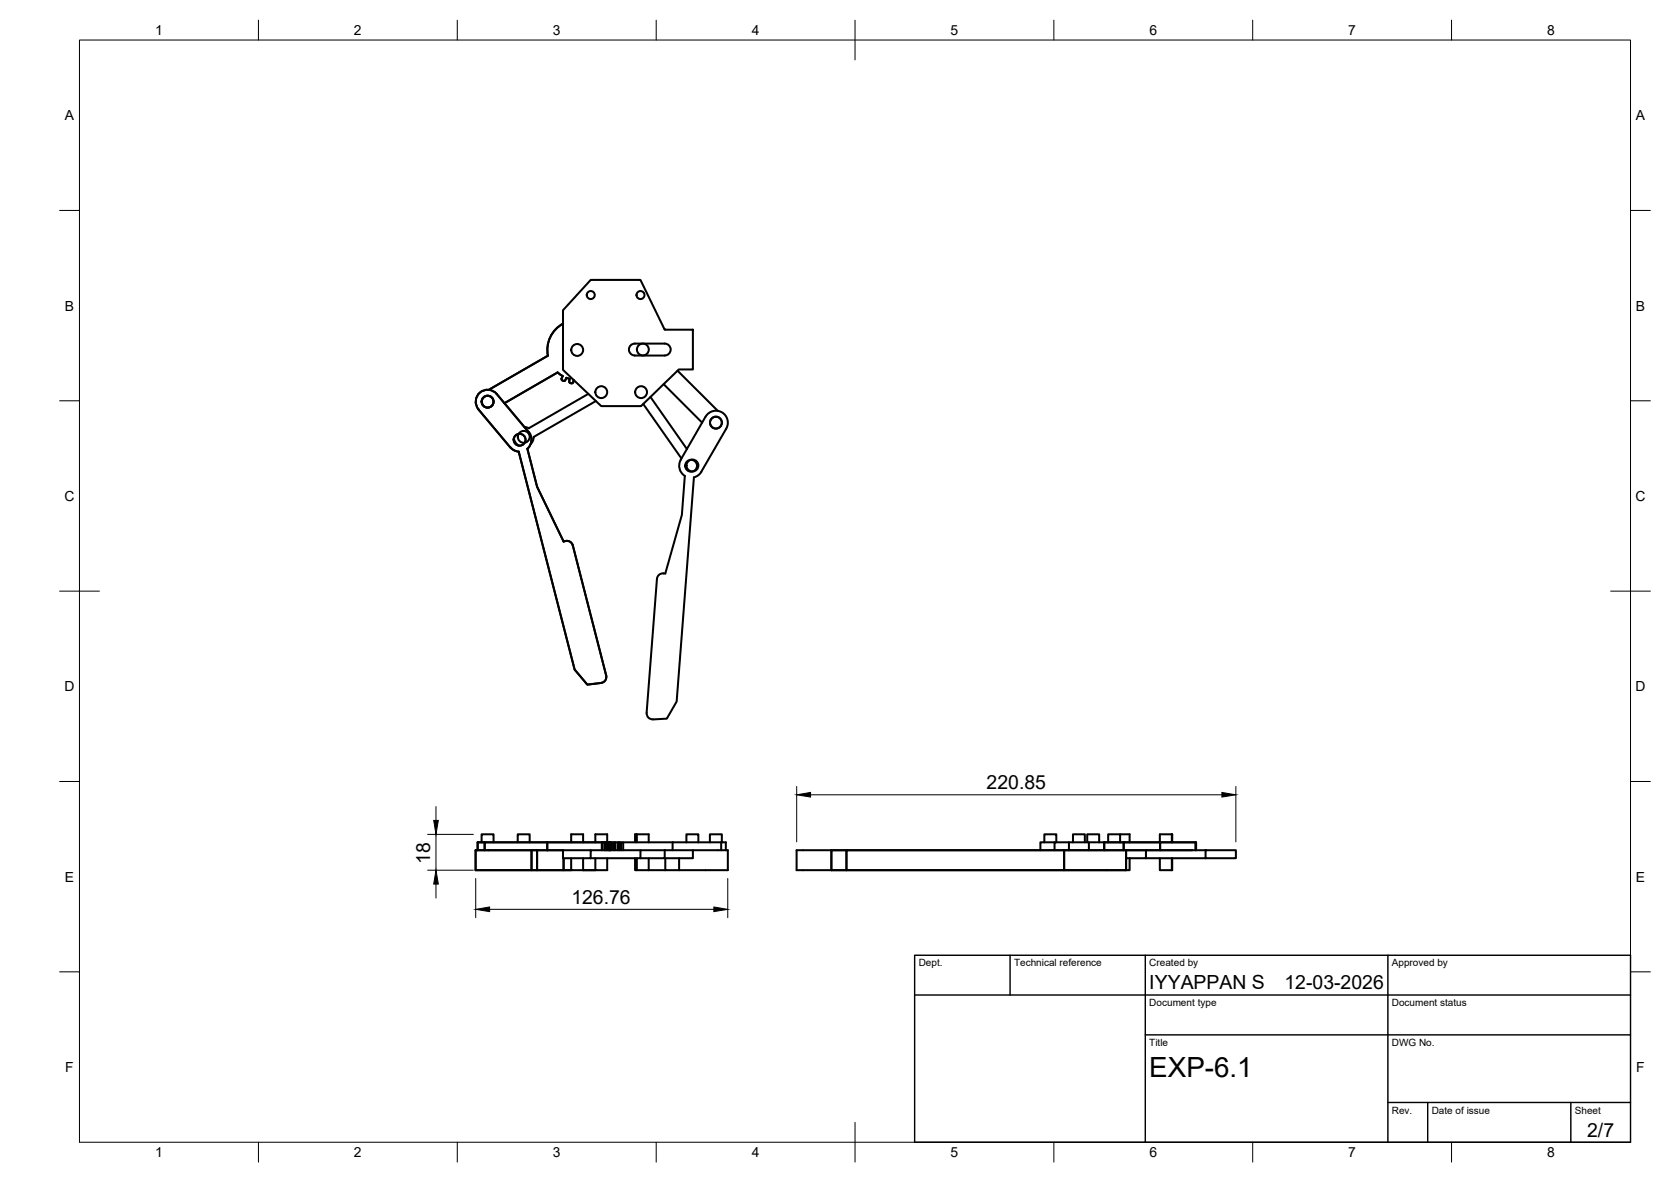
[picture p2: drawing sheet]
<svg xmlns="http://www.w3.org/2000/svg" width="420mm" height="297mm" viewBox="0 0 420 297" stroke-linecap="round" stroke-linejoin="round" font-family="sans-serif">
<!-- layer: Visible -->
<g fill="none" stroke="#000" stroke-width=".51">
<path d="M148.5 70.3h12.5l6.1 12.6h7.1v9.9h-3.5l-9.5 9.3h-10l-9.6-9.2v-14.9zM137.8 89.4l-14.9 8.6M141.5 94.5l-.3 .7 .1 .4 .5 .2 .3-.1 .3-.7-.3 .7-.3 .1-.5-.2-.1-.4zM141.5 94.5l-1.3-.9-13.4 7.7M141.6 81.3a7.5 7.5 0 0 0-3.8 8.1M142.4 94.9l.9 .3-.2 .8 .2 .3 .5 .1 .3-.2 .1-.7M147.9 99l-15 8.6-1-.3M158.4 87l.8-.6 .4-.1h7.5a1.5 1.5 0 0 1 1.5 1.6 1.5 1.5 0 0 1-1.5 1.5l-7.5-.1a1.49 1.49 0 0 1-1.3-.8 1.49 1.49 0 0 1 .1-1.5zM163.6 99.8l9.1 13M166.9 96.5l9.7 9.7M167 82.6l.2 .2M170.4 93.2l10.1 10.1"/>
<path d="M120.3 102.9l8.1 9.5 .7 .7 1.3 .4 14.1 54.8 3.2 3.7 3.4-.4a1.5 1.5 0 0 0 1.3-1.8l-8.4-32.8a1.6 1.6 0 0 0-2.3-.9l-6.7-13.8-2.4-9.5a3 3 0 0 0 .3-4.2M120.3 102.9a3 3 0 0 1 .4-4.3 3 3 0 0 1 4.2 .4l8 9.6M129.2 110.1a2.51 2.51 0 0 0 1.3 1.9M149.8 100.8l-15.6 9-.1 .8-.6 1M161.7 101.5l9.6 13.7M172.2 119.6l-.8 9.8-4.1 14.7h-.5M176.4 118.5l-.6 .8-1.3 .7-4.4 56.3-2.4 4.3-3.5 .2a1.53 1.53 0 0 1-1.6-1.6M182.6 107.7l-6.3 10.8M182.6 107.7a3 3 0 0 0-1.1-4.1 3 3 0 0 0-4.1 1.1l-6.2 10.9a2.99 2.99 0 0 0 1 4M166.8 144.1a1.49 1.49 0 0 0-1.6 1.4l-2.6 33.7M121.1 211.7v-2h3v2M121.9 211.7h-1.8v2"/>
<path d="M130.2 211.7v-2h3v2M133.6 213.7v5M135 213.7v5h6.7v-3M137.6 213.7h4M137.6 211.7h13.7M137.6 211.7h-15.7v2M137.6 213.7h-18v5h15.4M137.6 211.7v2M141.7 218.7h1.9M143.6 211.7v-2h3v2M143.6 215.7v3h3M146.6 215.7v3"/>
<path d="M146.6 218.7h3.1M148.5 215.7h12.5v-2h13.2v2h-7.1M148.5 213.7h-6.9v2h6.9v-2h12.5M149.7 211.7v-2h3v2M149.7 215.7v3h3v-3M152 211.7h-.7v2M152.3 211.7h-.3v2M152.6 211.7h-.3v2M152.9 211.7h-.3v2M153.2 213.7v-2h.2v2v-2h.1v2M153.2 211.7h-.3v2M153.5 211.7h.3v2"/>
<path d="M153.8 211.7h.4v2M154.2 211.7h.2v2M154.4 211.7h.4v2M154.8 211.7h.6v2M155.4 211.7v2M155.4 211.7h.4v2M155.8 211.7h.3v2M156.1 211.7h.6v2M156.7 211.7h12.4M159.7 215.7v3h.4M160.1 209.7h-.4v2M160.1 209.7h3v2"/>
<path d="M160.1 215.7v3h3M160.1 209.7v2M163.1 218.7h4.2M163.1 215.7v3M167.1 213.7v2h-6.1M169.1 211.7h12.2M169.1 211.7v2M170.8 215.7v3M172.6 211.7v-2h3v2M174.2 213.7h8.8v5h-15.7v-3M178.5 211.7v-2h3v2M181.3 213.7v-2h1.2v2"/>
<path d="M209 213.7h-8.7v5h8.7M212.8 213.7h-3.8v5M262.6 211.7v-2h3v2M265.2 211.7h-3.6v2M267.6 213.7h-54.8v5h-3.8M267.6 213.7h15.5v5h-15.5zM268.8 211.7h-3.6v2M269.8 211.7v-2h3v2M273.4 211.7v-2h3v2M273.8 211.7v2M277.6 211.7h-8.8v2M277.6 211.7h4.9"/>
<path d="M277.6 211.7v2M278.6 211.7v-2h3v2M281.6 209.7h2.4v2M283.1 213.7h-15.5v5h-54.8h70.3M283.1 213.7v5M284 215.7v3h-.9M288.1 213.7v2h-5M288.1 215.7h15M291.6 215.7v3h3M291.7 213.7h11.4M291.7 211.7h-9.2v2M294.6 209.7h-3v2"/>
<path d="M294.6 209.7l.1 2M294.6 209.7v2M294.6 215.7v3M294.7 215.7l-.1 3M300.6 211.7h-8.9v2h-8.6M300.6 211.7h.2v2M300.6 211.7v2M303.1 213.7h7.6v2h-7.6z"/>
<circle cx="148.5" cy="74.1" r="1.01"/>
<circle cx="161" cy="74.1" r="1.01"/>
<circle cx="145.1" cy="87.9" r="1.49"/>
<circle cx="151.2" cy="98.5" r="1.49"/>
<circle cx="161.2" cy="98.5" r="1.49"/>
<circle cx="161.6" cy="87.8" r="1.49"/>
<circle cx="122.6" cy="100.9" r="1.49"/>
<circle cx="130.7" cy="110.5" r="1.49"/>
<circle cx="131.7" cy="109.8" r="1.49"/>
<circle cx="173.8" cy="117" r="1.49"/>
<circle cx="174.1" cy="117" r="1.49"/>
<circle cx="180" cy="106.2" r="1.49"/>
</g>
<!-- layer: BORDER -->
<g fill="none" stroke="#000" stroke-width=".25">
<path d="M20 10.1h390v276.9h-390zM65 5.1v5M115 5.1v5M165 5.1v5M215 5.1v10M265 5.1v5M315 5.1v5M365 5.1v5M15 52.9h5M410 52.9h5M15 100.7h5M410 100.7h5"/>
<path d="M15 148.6h10M405 148.6h10M15 196.4h5M410 196.4h5M15 244.2h5M410 244.2h5M65 287v5M115 287v5M165 287v5M215 282.1v9.9M265 287v5M315 287v5"/>
<path d="M365 287v5"/>
</g>
<!-- layer: TITLEBLOCK -->
<path d="M230 240.1h180v46.9h-180zM230 250h180M254 240.1v9.9M288 240.1v46.9M349 240.1v46.9M288 260.1h122M349 277.1h61M359 277.1v9.9M395 277.1v9.9" fill="none" stroke="#000" stroke-width=".36"/>
<!-- layer: FD_Dimensions -->
<path d="M200.3 197.6v14M203.8 199.7h103.4M310.7 197.6v14M107.5 218.7h11.5M107.5 209.7h11.5M109.6 202.7v3.5M109.6 209.7v9M109.6 222.2v3.5M119.6 220.8v9.8M123.1 228.5h56.4M183 220.8v9.8" fill="none" stroke="#000" stroke-width=".25"/>
<path d="M200.3 199.7l3.5-.6v1.2zM307.2 199.1l3.5 .6-3.5 .6zM109.1 206.2h1.1l-.6 3.5zM109.6 218.7l.6 3.5h-1.1zM119.6 228.5l3.5-.6v1.2zM179.5 227.9l3.5 .6-3.5 .6z" fill="#000" stroke="#000" stroke-width=".25"/>
<text font-size="7" x="289" y="270.6">EXP-6.1</text>
<g font-size="4.9">
<text x="248.1" y="198.3">220.85</text>
<text x="108.2" y="217.1" transform="rotate(-90 108.2 217.1)">18</text>
<text x="143.7" y="227.1">126.76</text>
<text x="289" y="248.5">IYYAPPAN S</text>
<text x="323" y="248.5">12-03-2026</text>
<text x="399.1" y="285.7">2/7</text>
</g>
<g font-size="3.5">
<text x="39" y="8.8">1</text>
<text x="89" y="8.8">2</text>
<text x="139" y="8.8">3</text>
<text x="189" y="8.8">4</text>
<text x="239" y="8.8">5</text>
<text x="289" y="8.8">6</text>
<text x="339" y="8.8">7</text>
<text x="389" y="8.8">8</text>
<text x="16.3" y="30.2">A</text>
<text x="411.3" y="30.2">A</text>
<text x="16.3" y="78">B</text>
<text x="411.3" y="78">B</text>
<text x="16.2" y="125.9">C</text>
<text x="411.2" y="125.9">C</text>
<text x="16.2" y="173.7">D</text>
<text x="411.2" y="173.7">D</text>
<text x="16.3" y="221.6">E</text>
<text x="411.3" y="221.6">E</text>
<text x="16.4" y="269.4">F</text>
<text x="411.4" y="269.4">F</text>
<text x="39" y="290.8">1</text>
<text x="89" y="290.8">2</text>
<text x="139" y="290.8">3</text>
<text x="189" y="290.8">4</text>
<text x="239" y="290.8">5</text>
<text x="289" y="290.8">6</text>
<text x="339" y="290.8">7</text>
<text x="389" y="290.8">8</text>
</g>
<g font-size="2.5">
<text x="231" y="242.9">Dept.</text>
<text x="255" y="242.9">Technical reference</text>
<text x="289" y="242.9">Created by</text>
<text x="350" y="242.9">Approved by</text>
<text x="289" y="252.8">Document type</text>
<text x="350" y="252.8">Document status</text>
<text x="289" y="262.9">Title</text>
<text x="350" y="262.9">DWG No.</text>
<text x="350" y="279.9">Rev.</text>
<text x="360" y="279.9">Date of issue</text>
<text x="396" y="279.9">Sheet</text>
</g>
</svg>
